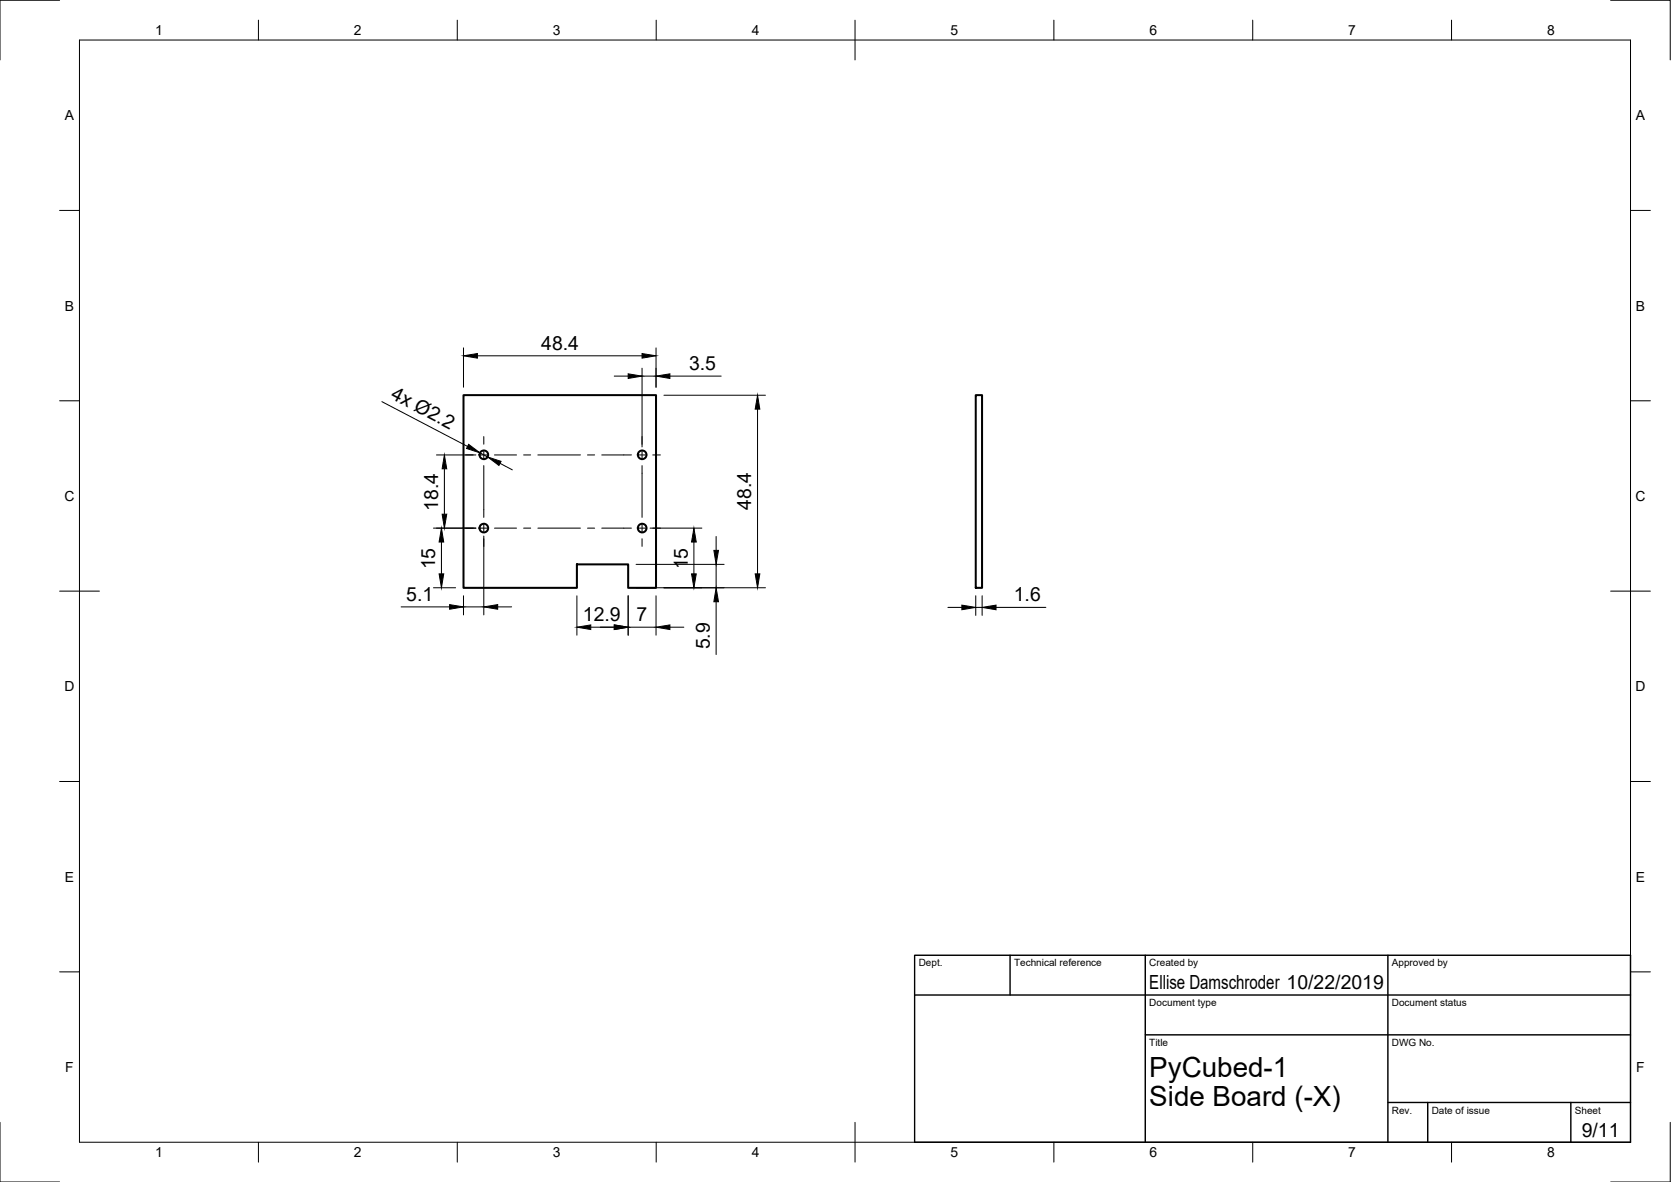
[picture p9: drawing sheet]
<svg xmlns="http://www.w3.org/2000/svg" width="420mm" height="297mm" viewBox="0 0 420 297" stroke-linecap="round" stroke-linejoin="round" font-family="sans-serif">
<!-- layer: Visible -->
<g fill="none" stroke="#000" stroke-width=".51">
<path d="M116.5 99.3h48.5v48.4h-7.1v-5.9h-12.8v5.9h-28.6zM245.3 99.3h1.6v48.4h-1.6z"/>
<circle cx="121.7" cy="114.3" r="1.09"/>
<circle cx="161.5" cy="114.3" r="1.09"/>
<circle cx="121.7" cy="132.7" r="1.09"/>
<circle cx="161.5" cy="132.7" r="1.09"/>
</g>
<!-- layer: Border -->
<g fill="none" stroke="#000" stroke-width=".25">
<path d="M15 .1h-15v15M20 10.1h390v276.9h-390zM65 5.1v5M115 5.1v5M165 5.1v5M215 5.1v10M265 5.1v5M315 5.1v5M365 5.1v5M405 .1h15v15M15 52.9h5M410 52.9h5"/>
<path d="M15 100.7h5M410 100.7h5M15 148.6h10M405 148.6h10M15 196.4h5M410 196.4h5M15 244.2h5M410 244.2h5M0 282.1v14.9h15M65 287v5M115 287v5M165 287v5"/>
<path d="M215 282.1v9.9M265 287v5M315 287v5M365 287v5M420 282.1v14.9h-15"/>
</g>
<!-- layer: TitleBlock -->
<path d="M230 240.1h180v46.9h-180zM230 250h180M254 240.1v9.9M288 240.1v46.9M349 240.1v46.9M288 260.1h122M349 277.1h61M359 277.1v9.9M395 277.1v9.9" fill="none" stroke="#000" stroke-width=".36"/>
<!-- layer: Dimensions -->
<g fill="none" stroke="#000" stroke-width=".25">
<path d="M116.5 87.4v9.9M120 89.4h41.4M154.5 94.5h3.4M161.4 92.5v19.8M161.4 94.5h3.6M165 87.4v9.9M166.9 99.3h25.6M168.4 94.5h12.9M96 100.9l21.6 11.3M109.7 114.3h10M111.7 117.8v11.4M120.7 113.8l1.9 1"/>
<path d="M125.7 116.4l3.1 1.7M190.5 102.8v41.4M109 132.7h10.7M111 136.2v8M121.6 134.7v19.8M163.4 132.7h13.1M174.5 136.2v8M180.1 134.8v3.5M100.9 152.5h12.2M109 147.7h5.6M116.5 149.7v4.8M116.5 152.5h5.1"/>
<path d="M125.1 152.5h3.6M145.1 149.7v9.9M148.5 157.6h6M157.9 149.7v9.9M157.9 157.6h7.1M159.9 147.7h32.6M159.9 141.8h22.2M165 149.7v9.9M168.4 157.6h3.5M180.1 141.8v5.9M180.1 151.2v13.3M238.3 152.6h3.6"/>
<path d="M245.3 149.7v5M245.3 152.6h1.7M247 149.7v5M250.4 152.6h12.6"/>
</g>
<g fill="#000" stroke="#000" stroke-width=".25">
<path d="M116.5 89.4l3.5-.6v1.2zM157.9 93.9l3.5 .6-3.5 .6zM161.4 88.8l3.6 .6-3.6 .6zM165 94.5l3.4-.6v1.2zM111.7 114.3l.6 3.5h-1.1zM117.8 111.7l2.9 2.1-3.4-1.1zM122.6 114.8l3.4 1.1-.5 1.1zM190.5 99.3l.6 3.5h-1.2zM111 132.7l.6 3.5h-1.2zM111.2 129.2h1.1l-.6 3.5zM174.5 132.7l.6 3.5h-1.2zM179.5 138.3h1.2l-.6 3.5z"/>
<path d="M110.4 144.2h1.2l-.6 3.5zM113.1 151.9l3.4 .6-3.4 .6zM121.6 152.5l3.5-.6v1.2zM145.1 157.6l3.4-.6v1.2zM154.5 157l3.4 .6-3.4 .6zM165 157.6l3.4-.6v1.2zM173.9 144.2h1.2l-.6 3.5zM180.1 147.7l.6 3.5h-1.2zM189.9 144.2h1.2l-.6 3.5zM241.9 152.1l3.4 .5-3.4 .6zM247 152.6l3.4-.5v1.1z"/>
</g>
<!-- layer: Center Lines -->
<g fill="none" stroke="#000" stroke-width=".25">
<path d="M117.1 114.3h1.9M120.8 114.3h1.7M121.6 109.7v1.9M121.6 113.4v1.8M121.6 117v13M124.3 114.3h5.6M131.7 114.3h1.7M135.2 114.3h10.7M147.7 114.3h1.8M151.3 114.3h7.5M160.5 114.3h1.8M161.4 109.7v1.9"/>
<path d="M161.4 113.4v1.8M161.4 117v13M164.1 114.3h2M117.1 132.7h1.9M120.8 132.7h1.7M121.6 131.8v1.8M121.6 135.4v1.9M124.3 132.7h5.6M131.7 132.7h1.7M135.2 132.7h10.7M147.7 132.7h1.8M151.3 132.7h7.5"/>
<path d="M160.5 132.7h1.8M161.4 131.8v1.8M161.4 135.4v1.9M164.1 132.7h2"/>
</g>
<g font-size="7">
<text x="289" y="270.6">PyCubed-1</text>
<text x="289" y="278.1">Side Board (-X)</text>
</g>
<g font-size="4.9">
<text x="136.1" y="87.9">48.4</text>
<text x="173.2" y="92.9">3.5</text>
<text x="98" y="100.1" transform="rotate(28 98 100.1)">4x Ø2.2</text>
<text x="110.2" y="128.4" transform="rotate(-90 110.2 128.4)">18.4</text>
<text x="188.9" y="128.2" transform="rotate(-90 188.9 128.2)">48.4</text>
<text x="109.4" y="143.1" transform="rotate(-90 109.4 143.1)">15</text>
<text x="172.9" y="143.1" transform="rotate(-90 172.9 143.1)">15</text>
<text x="102.2" y="150.9">5.1</text>
<text x="254.9" y="151.1">1.6</text>
<text x="146.6" y="156">12.9</text>
<text x="160.1" y="156.1">7</text>
<text x="178.5" y="163.2" transform="rotate(-90 178.5 163.2)">5.9</text>
<text x="289" y="248.5">Ellise Damschroder 10/22/2019</text>
<text x="397.7" y="285.7">9/11</text>
</g>
<g font-size="3.5">
<text x="39" y="8.8">1</text>
<text x="89" y="8.8">2</text>
<text x="139" y="8.8">3</text>
<text x="189" y="8.8">4</text>
<text x="239" y="8.8">5</text>
<text x="289" y="8.8">6</text>
<text x="339" y="8.8">7</text>
<text x="389" y="8.8">8</text>
<text x="16.3" y="30.2">A</text>
<text x="411.3" y="30.2">A</text>
<text x="16.3" y="78">B</text>
<text x="411.3" y="78">B</text>
<text x="16.2" y="125.9">C</text>
<text x="411.2" y="125.9">C</text>
<text x="16.2" y="173.7">D</text>
<text x="411.2" y="173.7">D</text>
<text x="16.3" y="221.6">E</text>
<text x="411.3" y="221.6">E</text>
<text x="16.4" y="269.4">F</text>
<text x="411.4" y="269.4">F</text>
<text x="39" y="290.8">1</text>
<text x="89" y="290.8">2</text>
<text x="139" y="290.8">3</text>
<text x="189" y="290.8">4</text>
<text x="239" y="290.8">5</text>
<text x="289" y="290.8">6</text>
<text x="339" y="290.8">7</text>
<text x="389" y="290.8">8</text>
</g>
<g font-size="2.5">
<text x="231" y="242.9">Dept.</text>
<text x="255" y="242.9">Technical reference</text>
<text x="289" y="242.9">Created by</text>
<text x="350" y="242.9">Approved by</text>
<text x="289" y="252.8">Document type</text>
<text x="350" y="252.8">Document status</text>
<text x="289" y="262.9">Title</text>
<text x="350" y="262.9">DWG No.</text>
<text x="350" y="279.9">Rev.</text>
<text x="360" y="279.9">Date of issue</text>
<text x="396" y="279.9">Sheet</text>
</g>
</svg>
